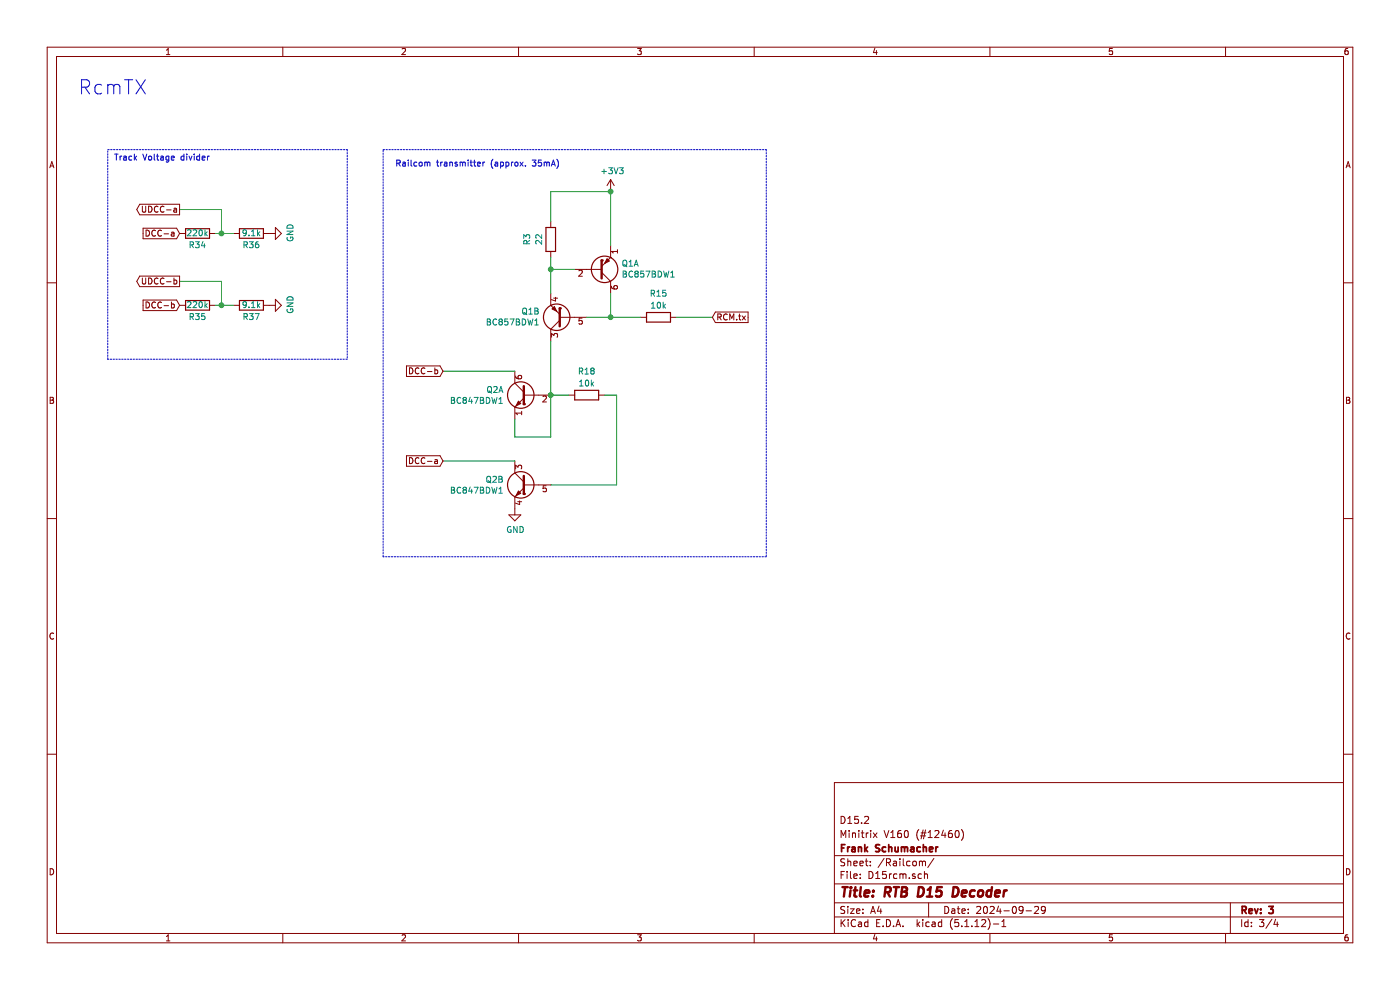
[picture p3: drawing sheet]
EESchema Schematic File Version 4
EELAYER 30 0
EELAYER END
$Descr A4 11693 8268
encoding utf-8
Sheet 3 4
Title "RTB D15 Decoder"
Date "2024-09-29"
Rev "3"
Comp "Frank Schumacher"
Comment1 "Minitrix V160 (#12460)"
Comment2 "D15.2"
Comment3 ""
Comment4 ""
$EndDescr
Text Notes 650  800  0    118  ~ 0
RcmTX
$Comp
L Device:R R34
U 1 1
P 1650 1950
F 0 "R34" V 1550 1950 50  0000 C CNN
F 1 "220k" V 1650 1950 50  0000 C CNN
F 2 "Resistor_SMD:R_0402_1005Metric" V 1580 1950 50  0001 C CNN
F 3 "~" H 1650 1950 50  0001 C CNN
	1    1650 1950
	0    -1   -1   0   
$EndComp
$Comp
L Device:R R36
U 1 1
P 2100 1950
F 0 "R36" V 2000 1950 50  0000 C CNN
F 1 "9.1k" V 2100 1950 50  0000 C CNN
F 2 "Resistor_SMD:R_0402_1005Metric" V 2030 1950 50  0001 C CNN
F 3 "~" H 2100 1950 50  0001 C CNN
	1    2100 1950
	0    -1   -1   0   
$EndComp
Wire Wire Line
	1800 1950 1850 1950
Text GLabel 1500 1950 0    50   Input ~ 0
DCC-a
$Comp
L power:GND #PWR?
U 1 1
P 2250 1950
AR Path="/5B6C6B9D/5FD5E2AC" Ref="#PWR?"  Part="1" 
AR Path="/5CA7768A/5FD5E2AC" Ref="#PWR?"  Part="1" 
AR Path="/5B6D3404/5FD5E2AC" Ref="#PWR0128"  Part="1" 
F 0 "#PWR0128" H 2250 1700 50  0001 C CNN
F 1 "GND" H 2255 1777 50  0000 C CNN
F 2 "" H 2250 1950 50  0001 C CNN
F 3 "" H 2250 1950 50  0001 C CNN
	1    2250 1950
	0    -1   -1   0   
$EndComp
Text GLabel 1500 1750 0    50   Output ~ 0
UDCC-a
Wire Wire Line
	1500 1750 1850 1750
Wire Wire Line
	1850 1750 1850 1950
Connection ~ 1850 1950
Wire Wire Line
	1850 1950 1950 1950
$Comp
L Device:R R35
U 1 1
P 1650 2550
F 0 "R35" V 1550 2550 50  0000 C CNN
F 1 "220k" V 1650 2550 50  0000 C CNN
F 2 "Resistor_SMD:R_0402_1005Metric" V 1580 2550 50  0001 C CNN
F 3 "~" H 1650 2550 50  0001 C CNN
	1    1650 2550
	0    -1   -1   0   
$EndComp
$Comp
L Device:R R37
U 1 1
P 2100 2550
F 0 "R37" V 2000 2550 50  0000 C CNN
F 1 "9.1k" V 2100 2550 50  0000 C CNN
F 2 "Resistor_SMD:R_0402_1005Metric" V 2030 2550 50  0001 C CNN
F 3 "~" H 2100 2550 50  0001 C CNN
	1    2100 2550
	0    -1   -1   0   
$EndComp
Wire Wire Line
	1800 2550 1850 2550
Text GLabel 1500 2550 0    50   Input ~ 0
DCC-b
$Comp
L power:GND #PWR?
U 1 1
P 2250 2550
AR Path="/5B6C6B9D/5FD6076A" Ref="#PWR?"  Part="1" 
AR Path="/5CA7768A/5FD6076A" Ref="#PWR?"  Part="1" 
AR Path="/5B6D3404/5FD6076A" Ref="#PWR0130"  Part="1" 
F 0 "#PWR0130" H 2250 2300 50  0001 C CNN
F 1 "GND" H 2255 2377 50  0000 C CNN
F 2 "" H 2250 2550 50  0001 C CNN
F 3 "" H 2250 2550 50  0001 C CNN
	1    2250 2550
	0    -1   -1   0   
$EndComp
Text GLabel 1500 2350 0    50   Output ~ 0
UDCC-b
Wire Wire Line
	1500 2350 1850 2350
Wire Wire Line
	1850 2350 1850 2550
Connection ~ 1850 2550
Wire Wire Line
	1850 2550 1950 2550
$Comp
L Device:R R3
U 1 1
P 4600 2000
F 0 "R3" V 4400 2000 50  0000 C CNN
F 1 "22" V 4500 2000 50  0000 C CNN
F 2 "Resistor_SMD:R_0402_1005Metric" V 4530 2000 50  0001 C CNN
F 3 "~" H 4600 2000 50  0001 C CNN
	1    4600 2000
	1    0    0    -1  
$EndComp
$Comp
L Transistor_BJT:BC857BDW1 Q1
U 1 1
P 5000 2250
F 0 "Q1" H 5190 2204 50  0000 L CNN
F 1 "BC857BDW1" H 5190 2295 50  0000 L CNN
F 2 "Package_TO_SOT_SMD:SOT-666" H 5200 2350 50  0001 C CNN
F 3 "http://www.onsemi.com/pub_link/Collateral/BC856BDW1T1-D.PDF" H 5000 2250 50  0001 C CNN
	1    5000 2250
	1    0    0    1   
$EndComp
$Comp
L Transistor_BJT:BC857BDW1 Q1
U 2 1
P 4700 2650
F 0 "Q1" H 4891 2604 50  0000 L CNN
F 1 "BC857BDW1" H 4891 2695 50  0000 L CNN
F 2 "Package_TO_SOT_SMD:SOT-666" H 4900 2750 50  0001 C CNN
F 3 "http://www.onsemi.com/pub_link/Collateral/BC856BDW1T1-D.PDF" H 4700 2650 50  0001 C CNN
	2    4700 2650
	-1   0    0    1   
$EndComp
Wire Wire Line
	4600 2450 4600 2250
Wire Wire Line
	4600 2250 4800 2250
Wire Wire Line
	4900 2650 5100 2650
Wire Wire Line
	5100 2650 5100 2450
Wire Wire Line
	5100 2050 5100 1600
Wire Wire Line
	4600 1600 4600 1850
Wire Wire Line
	4600 2150 4600 2250
Connection ~ 4600 2250
Connection ~ 5100 2650
$Comp
L Transistor_BJT:BC847BDW1 Q2
U 1 1
P 4400 3300
F 0 "Q2" H 4591 3346 50  0000 L CNN
F 1 "BC847BDW1" H 4591 3255 50  0000 L CNN
F 2 "Package_TO_SOT_SMD:SOT-666" H 4600 3400 50  0001 C CNN
F 3 "http://www.onsemi.com/pub_link/Collateral/BC846BDW1T1-D.PDF" H 4400 3300 50  0001 C CNN
	1    4400 3300
	-1   0    0    -1  
$EndComp
Wire Wire Line
	5100 1600 4600 1600
Connection ~ 5100 1600
$Comp
L power:+3V3 #PWR?
U 1 1
P 5100 1600
AR Path="/5B6C6B9D/60D9BD7E" Ref="#PWR?"  Part="1" 
AR Path="/5B6D3404/60D9BD7E" Ref="#PWR0113"  Part="1" 
F 0 "#PWR0113" H 5100 1450 50  0001 C CNN
F 1 "+3V3" H 5115 1773 50  0000 C CNN
F 2 "" H 5100 1600 50  0001 C CNN
F 3 "" H 5100 1600 50  0001 C CNN
	1    5100 1600
	1    0    0    -1  
$EndComp
Wire Wire Line
	5100 2650 5350 2650
Wire Wire Line
	5650 2650 5950 2650
Text GLabel 5950 2650 2    50   Input ~ 0
RCM.tx
$Comp
L Device:R R15
U 1 1
P 5500 2650
F 0 "R15" V 5300 2650 50  0000 C CNN
F 1 "10k" V 5400 2650 50  0000 C CNN
F 2 "Resistor_SMD:R_0402_1005Metric" V 5430 2650 50  0001 C CNN
F 3 "~" H 5500 2650 50  0001 C CNN
	1    5500 2650
	0    1    1    0   
$EndComp
Wire Wire Line
	4300 3500 4300 3650
Wire Wire Line
	4300 3650 4600 3650
Wire Wire Line
	4600 3650 4600 3300
Wire Wire Line
	4300 3100 3700 3100
Wire Wire Line
	4600 2850 4600 3300
Connection ~ 4600 3300
$Comp
L Device:R R18
U 1 1
P 4900 3300
F 0 "R18" V 4700 3300 50  0000 C CNN
F 1 "10k" V 4800 3300 50  0000 C CNN
F 2 "Resistor_SMD:R_0402_1005Metric" V 4830 3300 50  0001 C CNN
F 3 "~" H 4900 3300 50  0001 C CNN
	1    4900 3300
	0    1    1    0   
$EndComp
Wire Wire Line
	4600 3300 4750 3300
$Comp
L Transistor_BJT:BC847BDW1 Q2
U 2 1
P 4400 4050
F 0 "Q2" H 4591 4096 50  0000 L CNN
F 1 "BC847BDW1" H 4591 4005 50  0000 L CNN
F 2 "Package_TO_SOT_SMD:SOT-666" H 4600 4150 50  0001 C CNN
F 3 "http://www.onsemi.com/pub_link/Collateral/BC846BDW1T1-D.PDF" H 4400 4050 50  0001 C CNN
	2    4400 4050
	-1   0    0    -1  
$EndComp
Wire Wire Line
	3700 3850 4300 3850
Wire Wire Line
	4600 4050 5150 4050
Wire Wire Line
	5150 4050 5150 3300
Wire Wire Line
	5150 3300 5050 3300
$Comp
L power:GND #PWR?
U 1 1
P 4300 4250
AR Path="/5B6C6B9D/60E9ED99" Ref="#PWR?"  Part="1" 
AR Path="/5CA7768A/60E9ED99" Ref="#PWR?"  Part="1" 
AR Path="/5B6D3404/60E9ED99" Ref="#PWR0114"  Part="1" 
F 0 "#PWR0114" H 4300 4000 50  0001 C CNN
F 1 "GND" H 4305 4077 50  0000 C CNN
F 2 "" H 4300 4250 50  0001 C CNN
F 3 "" H 4300 4250 50  0001 C CNN
	1    4300 4250
	1    0    0    -1  
$EndComp
Text GLabel 3700 3850 0    50   Input ~ 0
DCC-a
Text GLabel 3700 3100 0    50   Input ~ 0
DCC-b
Wire Notes Line
	900  1250 2900 1250
Wire Notes Line
	2900 1250 2900 3000
Wire Notes Line
	2900 3000 900  3000
Wire Notes Line
	900  3000 900  1250
Text Notes 950  1350 0    50   ~ 0
Track Voltage divider
Wire Notes Line
	3200 1250 6400 1250
Wire Notes Line
	6400 1250 6400 4650
Wire Notes Line
	6400 4650 3200 4650
Wire Notes Line
	3200 4650 3200 1250
Text Notes 3300 1400 0    50   ~ 0
Railcom transmitter (approx. 35mA)
$EndSCHEMATC
